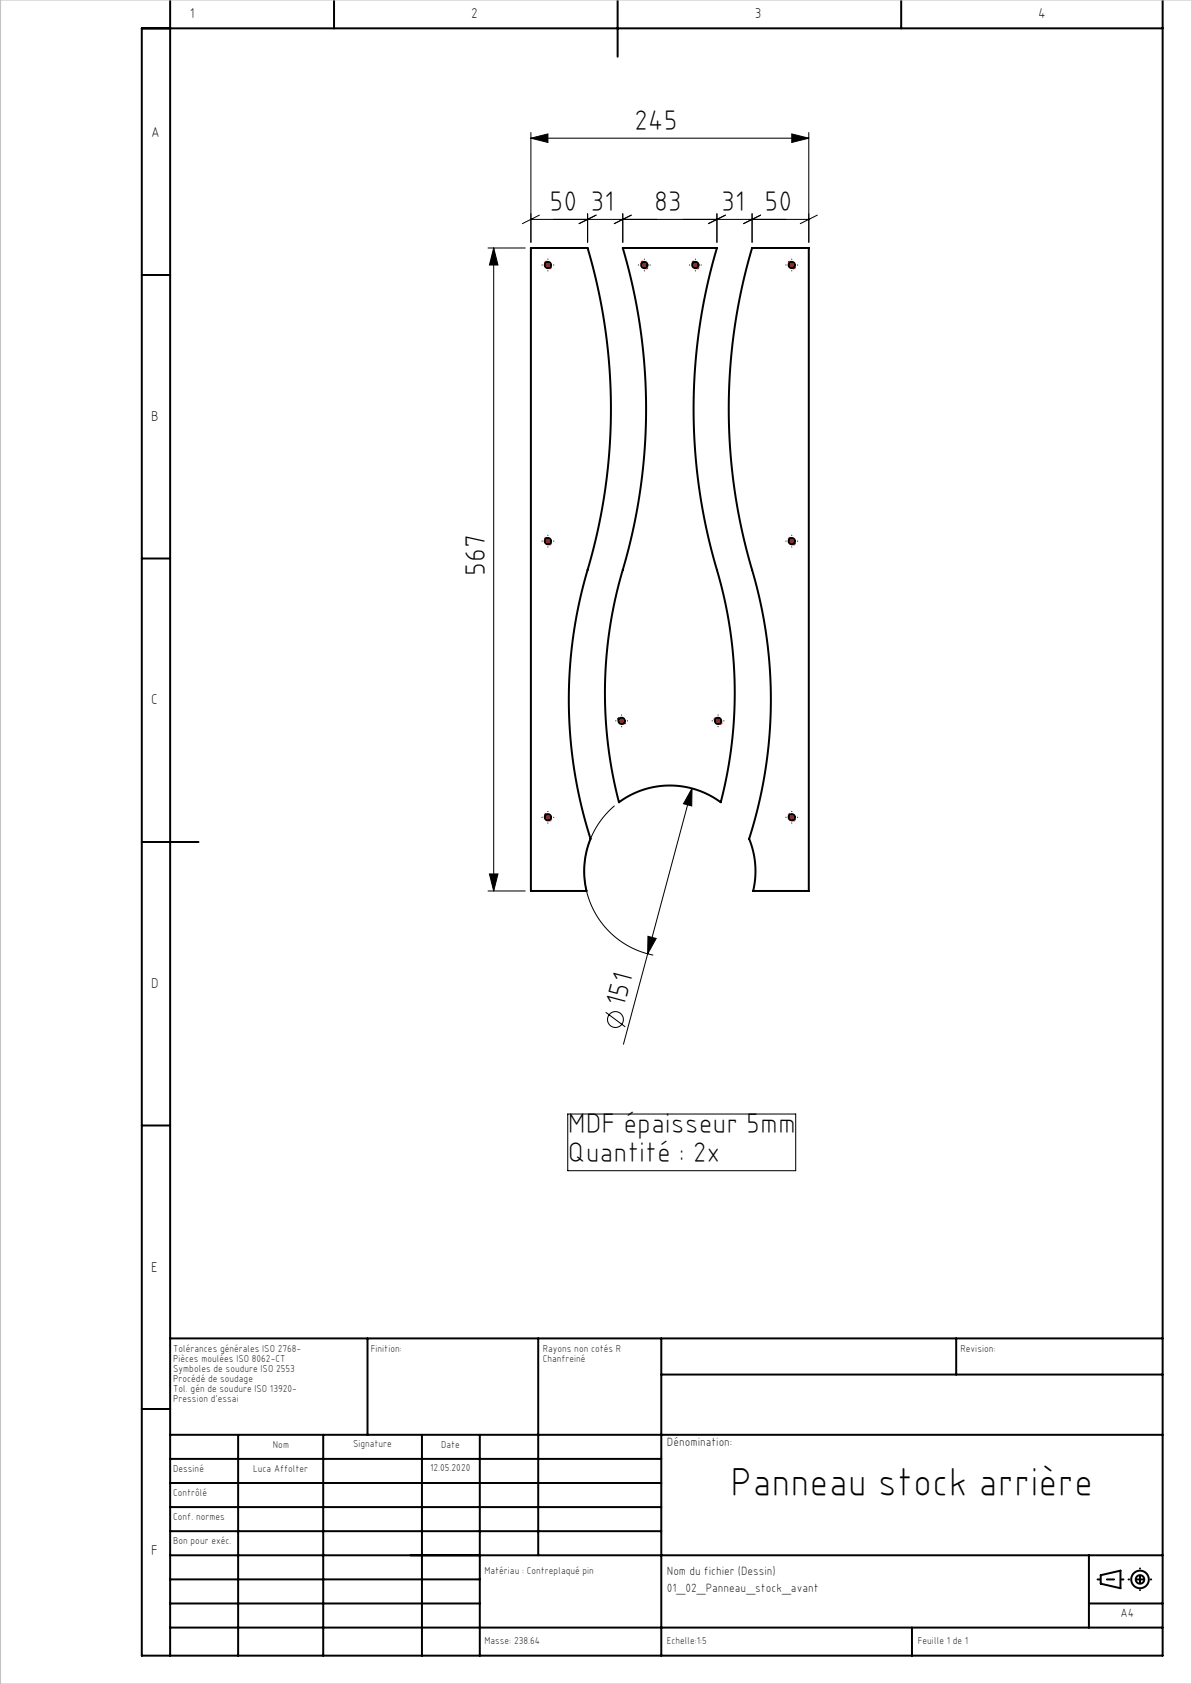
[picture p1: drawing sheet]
<svg xmlns="http://www.w3.org/2000/svg" width="210mm" height="297mm" viewBox="0 0 210 297" stroke-linecap="round" stroke-linejoin="round" font-family="sans-serif">
<g fill="none" stroke="#000" stroke-width=".18">
<path d="M93.6 24.4l3-.8v1.5zM93.6 38.7h49M93.6 23.4v19.3M93.6 24.4h49M95.1 37.9l-3 1.5M103.6 37.7v5M105.1 37.9l-3 1.5M109.8 37.7v5M111.3 37.9l-3 1.5M126.4 37.7v5M127.9 37.9l-3 1.5M132.6 37.7v5"/>
<path d="M134.1 37.9l-3 1.5M139.6 23.6l3 .8-3 .7zM142.6 23.4v19.3M144.1 37.9l-3 1.5M86 43.7h6.6M87 43.7l.8 3h-1.5zM87 43.7v113.4M96.1 46.7h1M96.6 46.2v1M113.1 46.7h1M113.6 46.2v1M122.1 46.7h1"/>
<path d="M122.6 46.2v1M139.1 46.7h1M139.6 46.2v1M96.1 95.4h1M96.6 94.9v1M139.1 95.4h1M139.6 94.9v1M109.1 127.1h1M109.6 126.6v1M122 139.1v3l-1.5-.3zM122 139.1l-7.8 29.1M126.1 127.1h1"/>
<path d="M126.6 126.6v1M86 157.1h6.6M86.3 154.1h1.5l-.8 3zM96.1 144.1h1M96.6 143.6v1M108.4 142.1a15.1 15.1 0 0 0-4.9 15.3 15.1 15.1 0 0 0 11.7 11M139.1 144.1h1M139.6 143.6v1M106.8 178.5l3.4 2.6M114.2 168.2l-4.3 16M114.3 165.1l1.4 .4-1.5 2.7zM100.1 196.5h40.2v10h-40.2z"/>
<circle cx="108.5" cy="179.8" r="1.4"/>
</g>
<g fill="none" stroke="#000" stroke-width=".35">
<path d="M30 0v292M58.9 0v5M108.9 0v10M158.9 0v5M205 0v292h-180v-287h180M25 48.5h5M93.6 43.7h10a100.7 100.7 0 0 1-.6 59.1 80.6 80.6 0 0 0 1.1 45.1 15.1 15.1 0 0 0-.7 9.2h-9.8zM109.8 43.7h16.6a100.7 100.7 0 0 0 .6 59 76.4 76.4 0 0 1 .1 38.8 15.1 15.1 0 0 0-18 0 77.4 77.4 0 0 1 1.4-43.5 100 100 0 0 0-.7-54.3zM132.6 43.7h10v113.4h-9.8a15.1 15.1 0 0 0-.7-9.2 81.3 81.3 0 0 0-.2-49.9 100 100 0 0 1 .7-54.3zM25 98.5h5M25 148.5h10M25 198.5h5"/>
<path d="M30 236.1h175M64.8 236.1v17M94.9 236.1v38.2M116.6 236.1v55.9M168.6 236.1v6.3M25 248.5h5M30 253.1h175M30 257.3h86.6M42 253.1v38.9M57 253.1v38.9M74.4 253.1v38.9M84.6 253.1v38.9"/>
<path d="M116.6 242.4h88.4M30 270.1h86.6M30 265.8h86.6M30 261.6h86.6M30 278.6h54.6M30 274.3h175M192 274.3v12.8M194.1 277.8l3.5-.8v3.1l-3.5-.8zM30 287.1h175M30 282.8h54.6M160.8 287.1v4.9M192 282.8h13"/>
<circle cx="96.6" cy="46.7" r=".55"/>
<circle cx="113.6" cy="46.7" r=".55"/>
<circle cx="122.6" cy="46.7" r=".55"/>
<circle cx="139.6" cy="46.7" r=".55"/>
<circle cx="96.6" cy="95.4" r=".55"/>
<circle cx="139.6" cy="95.4" r=".55"/>
<circle cx="109.6" cy="127.1" r=".55"/>
<circle cx="126.6" cy="127.1" r=".55"/>
<circle cx="96.6" cy="144.1" r=".55"/>
<circle cx="139.6" cy="144.1" r=".55"/>
<circle cx="201" cy="278.6" r="1.55"/>
<circle cx="201" cy="278.6" r=".75"/>
</g>
<g fill="none" stroke="#000" stroke-width=".18" stroke-dasharray="30.5 1.3 1.3 1.3">
<path d="M95.6 46.7h.1M96.6 45.7h.1M96.6 47.7v.1M97.6 46.7h.1M112.6 46.7h.1M113.6 45.7h.1M113.6 47.7v.1M114.6 46.7h.1M121.6 46.7h.1M122.6 45.7h.1M122.6 47.7v.1M123.6 46.7h.1"/>
<path d="M138.6 46.7h.1M139.6 45.7h.1M139.6 47.7v.1M140.6 46.7h.1M95.6 95.4h.1M96.6 94.4h.1M96.6 96.4v.1M97.6 95.4h.1M138.6 95.4h.1M139.6 94.4h.1M139.6 96.4v.1M140.6 95.4h.1"/>
<path d="M108.6 127.1h.1M109.6 126.1h.1M109.6 128.1v.1M110.6 127.1h.1M125.6 127.1h.1M126.6 126.1h.1M126.6 128.1v.1M127.6 127.1h.1M95.6 144.1h.1M96.6 143.1h.1M96.6 145.1v.1M97.6 144.1h.1"/>
<path d="M138.6 144.1h.1M139.6 143.1h.1M139.6 145.1v.1M140.6 144.1h.1"/>
</g>
<path d="M193.5 278.6h4.6" fill="none" stroke="#000" stroke-width=".35" stroke-dasharray="30.5 1.3 1.3 1.3" stroke-dashoffset="30.1"/>
<path d="M201 276.6v3.8" fill="none" stroke="#000" stroke-width=".35" stroke-dasharray="30.5 1.3 1.3 1.3" stroke-dashoffset="30.5"/>
<path d="M203 278.6h-4" fill="none" stroke="#000" stroke-width=".35" stroke-dasharray="30.5 1.3 1.3 1.3" stroke-dashoffset="30.4"/>
<path d="M96.3 46.3l.7 .9M113.3 46.3l.7 .9M122.3 46.3l.7 .9M139.3 46.3l.7 .9M96.3 95l.7 .9M139.3 95l.7 .9M109.2 126.8l.9 .7M126.2 126.8l.9 .7M96.3 143.7l.7 .9M139.3 143.7l.7 .9" fill="none" stroke="#f00" stroke-width=".7"/>
<path d="M210.1 0h-210v297h210" fill="none" stroke="#c0c0c0" stroke-width=".18"/>
<g fill="#000">
<path d="M93.6 24.4l3-.8v1.5zM139.6 23.6l3 .8-3 .7z"/>
<path d="M87 43.7l.8 3h-1.5zM86.3 154.1h1.5l-.8 3z"/>
<path d="M122 139.1l-1.5 2.7 1.5 .3zM114.3 165.1l-.1 3.1 1.5-2.7z"/>
</g>
<text font-size="7.1" x="128.8" y="263.8">Panneau stock arrière</text>
<g font-size="5">
<text x="111.8" y="22.9">245</text>
<text x="96.9" y="37.2">50 31</text>
<text x="115.3" y="37.2">83</text>
<text x="127.1" y="37.2">31 50</text>
<text x="85.5" y="101.6" transform="rotate(-90 85.5 101.6)">567</text>
<text x="110.1" y="177.8" transform="rotate(-75 110.1 177.8)">151</text>
<text x="100.1" y="199.9">MDF épaisseur 5mm</text>
<text x="100.1" y="204.9">Quantité : 2x</text>
</g>
<g font-size="2.5">
<text x="33.5" y="3.2">1</text>
<text x="83.1" y="3.2">2</text>
<text x="133.1" y="3.2">3</text>
<text x="183.1" y="3.2">4</text>
<text x="26.7" y="24.2">A</text>
<text x="26.7" y="74.2">B</text>
<text x="26.7" y="124.2">C</text>
<text x="26.7" y="174.3">D</text>
<text x="26.7" y="224.2">E</text>
<text x="26.7" y="274.2">F</text>
</g>
<g font-size="2.1">
<text x="117.6" y="255.1">Dénomination:</text>
<text x="117.6" y="280.8">01_02_Panneau_stock_avant</text>
<text x="117.6" y="277.8">Nom du fichier (Dessin)</text>
<text x="197.6" y="285.2">A4</text>
</g>
<g font-size="1.8">
<text x="30.5" y="238.5">Tolérances générales ISO 2768-</text>
<text x="65.4" y="238.5">Finition:</text>
<text x="95.7" y="238.5">Rayons non cotés R</text>
<text x="169.3" y="238.5">Revision:</text>
<text x="30.5" y="240.3">Pièces moulées ISO 8062-CT</text>
<text x="30.5" y="242">Symboles de soudure ISO 2553</text>
<text x="30.5" y="243.8">Procédé de soudage</text>
<text x="30.5" y="245.6">Tol. gén de soudure ISO 13920-</text>
<text x="95.7" y="240.3">Chanfreiné</text>
<text x="30.5" y="247.3">Pression d'essai</text>
<text x="48.1" y="255.3">Nom</text>
<text x="62.3" y="255.3">Signature</text>
<text x="77.8" y="255.3">Date</text>
<text x="30.5" y="263.8">Contrôlé</text>
<text x="30.5" y="259.6">Dessiné</text>
<text x="44.7" y="259.6">Luca Affolter</text>
<text x="75.8" y="259.5">12.05.2020</text>
<text x="30.5" y="268.1">Conf. normes</text>
<text x="30.5" y="272.3">Bon pour exéc.</text>
<text x="85.4" y="277.6">Matériau : Contreplaqué pin</text>
<text x="85.4" y="289.9">Masse: 238.64</text>
<text x="117.6" y="289.9">Echelle:1:5</text>
<text x="161.8" y="289.9">Feuille 1 de 1</text>
</g>
</svg>
